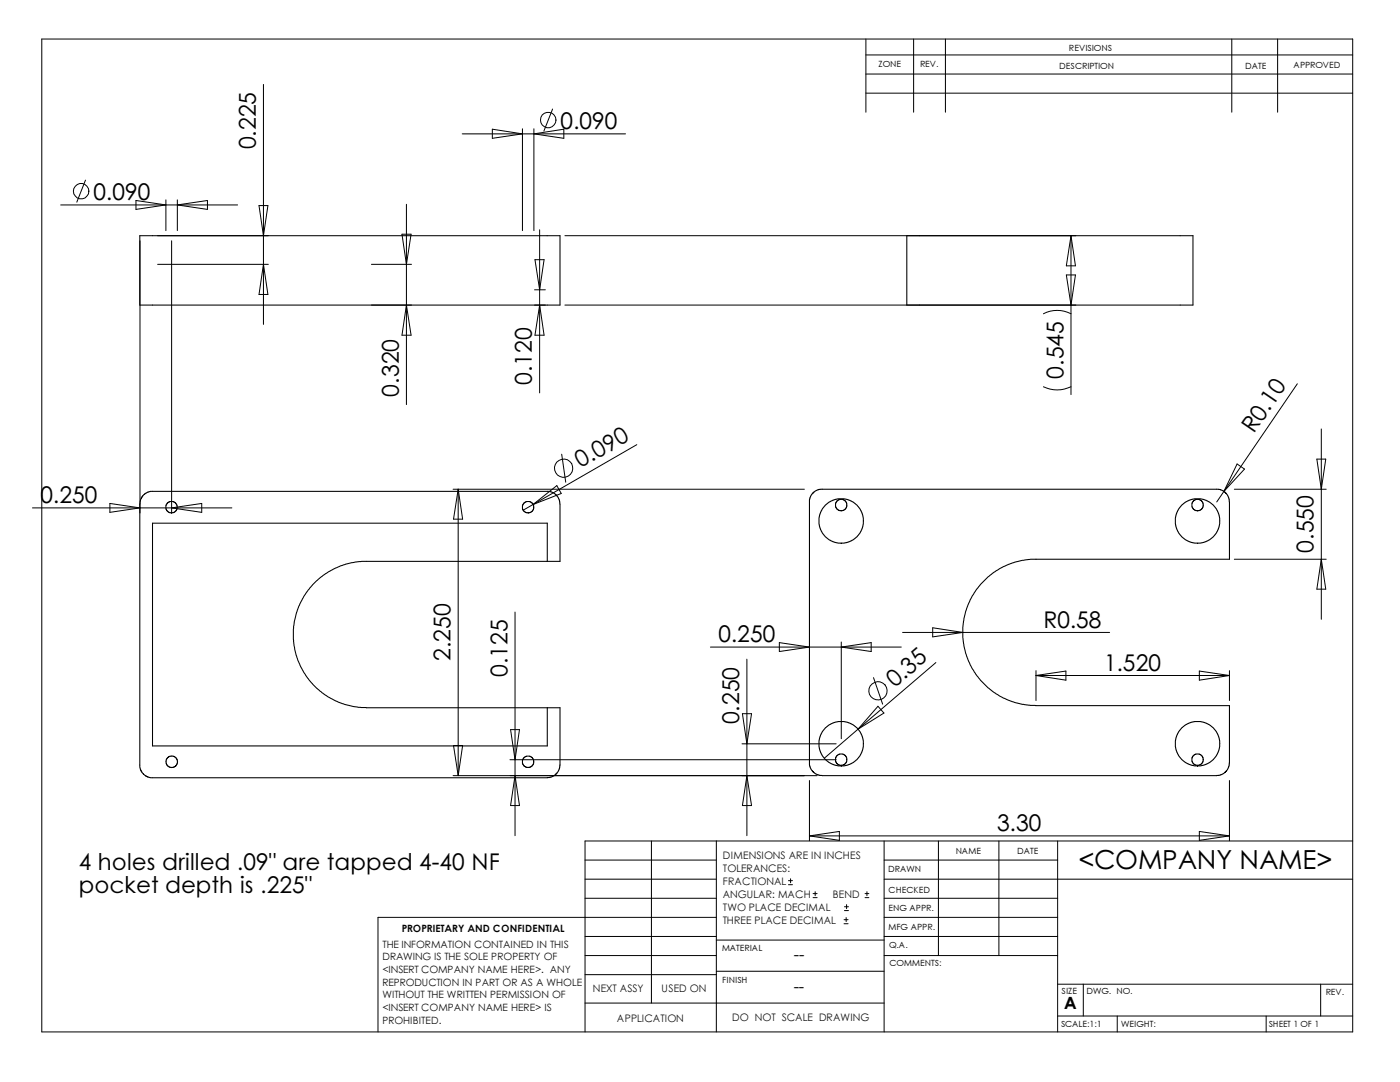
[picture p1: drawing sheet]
<svg xmlns="http://www.w3.org/2000/svg" width="279mm" height="216mm" viewBox="0 0 279 216" stroke-linecap="round" stroke-linejoin="round" font-family="sans-serif">
<g fill="none" stroke="#000" stroke-width=".2">
<path d="M8.3 7.8h261.7v198.1h-261.7zM52.6 16.8v47.9M172.8 11h97.2M172.8 14.8h97.2M172.8 18.6h97.2M172.8 7.8v14.6M182.3 7.8v14.6M188.7 7.8v14.6M245.8 7.8v14.6M255 7.8v14.6M17.1 35.9l-1.8 4.4M33.1 39.9v6.1"/>
<path d="M35.4 39.9v6.1M92.2 26.7h32.6M98.3 25.8l6 .9-6 .9zM104.3 25.7v20.3M106.6 25.7v20.3M106.6 26.7l5.9-.9v1.8zM110.3 21.8l-1.8 4.4M12.1 40.9h35.3M27.1 40l6 .9-6 .9zM27.9 48v54.4M31.5 47h22.1M31.5 52.7h22.1"/>
<path d="M34.2 48v54.4M35.4 40.9l6-.9v1.8zM51.7 41h1.8l-.9 6zM52.6 52.7l.9 6.1h-1.8zM74.1 52.7h8M80.2 46.7h1.8l-.9 6zM81.1 40.8v39.9M106.7 57.8h2.1M106.8 51.8h1.8l-.9 6zM107.7 45.8v32.6M112.7 47h102M212.8 54.9h1.8l-.9 6z"/>
<path d="M213.7 47v31.7M213.7 47l.9 6h-1.8zM74.1 60.9h8M81.1 60.9l.9 6h-1.8zM106.7 60.9h2.1M107.7 60.9l.9 6h-1.8zM112.7 60.9h102M208.2 77.2a6.3 6.3 0 0 0 5.5 0M208.2 62.6a5.9 5.9 0 0 1 5.5 0M258.9 76.6l-14.6 21.4M90.4 97.6h70.1M91.4 97.6v57.2"/>
<path d="M91.4 97.6l.9 6h-1.8zM112.1 90.6l.8 5.6M127.1 88.7l-20.7 12M244.3 98l-1.5 2.2M246.3 97.6h18.4M246.9 92.6l1.5 1-4.1 4.4zM262.8 91.6h1.8l-.9 6zM263.7 85.6v38M6.5 101.3h39.8M21.9 100.5l6 .8-6 .9zM34.2 101.3l6.1-.8v1.7zM106.4 100.7l-2 1.1"/>
<path d="M106.4 100.7l4.7-3.8 .9 1.6zM246.3 111.6h18.4M263.7 111.6l.9 6h-1.8zM102.8 122.1v44.7M141.8 129.1h38.1M149.1 131.5v35.3M155.5 128.2l6 .9-6 .9zM167.9 128.1v19.3M167.9 129.1l6-.9v1.8zM174.3 135.2l1.8 5.3M180.1 126.2h41.3M186.1 125.3l6.1 .9-6.1 .9z"/>
<path d="M186.8 132.2l-22.3 19.1M206.8 133.8v6M206.8 134.8h38.6M206.8 134.8l5.9-.9v1.8zM239.4 133.9l6 .9-6 .9zM245.4 133.8v6M90.4 154.8h72.7M90.5 148.8h1.8l-.9 6zM101.8 151.6h65.1M101.9 145.6h1.8l-.9 6zM102.8 154.8l.9 5.9h-1.8zM148.1 148.4h18.8"/>
<path d="M148.2 142.4h1.8l-.9 6zM149.1 154.8l.9 5.9h-1.8zM161.5 155.7v12.1M175.2 140.9l1.2 1.4-5.2 3.2zM245.4 155.7v12.1M116.8 171.6h26.2M116.8 175.4h26.2M116.8 179.2h26.2M130 167.8v32.4M143 167.8v38.1M157.4 176.5h.8M157.4 175.7h.8"/>
<path d="M157.8 175.3v.8M161.5 166.8h83.9M161.5 166.8l6-.9v1.8zM162.3 179.1h.8M162.3 178.3h.8M162.7 177.9v.8M172.6 179.1h.8M172.6 178.3h.8M173 177.9v.8M176.4 167.8v38.1M176.4 171.6h34.7M176.4 175.4h93.6"/>
<path d="M176.4 179.2h34.7M187.3 167.8v22.9M199.3 167.8v22.9M211.1 167.8v38.1M239.4 165.9l6 .9-6 .9zM270 167.8h-153.2v38.1M116.8 190.7h26.2M116.8 186.9h26.2M116.8 194.5h26.2M143 193.8h33.4M143 187.6h33.4M143 183h-67.6v22.9"/>
<path d="M168.4 184.3h.8M168.4 183.5h.8M168.5 181.7h.8M168.5 180.9h.8M168.9 183.1v.8M169 180.5v.8M176.4 190.7h34.7M176.4 183h34.7M176.4 186.9h34.7M211.1 196.4h58.9M216.2 196.4v6.3M263.6 196.4v6.3"/>
<path d="M116.8 200.2h59.6M211.1 202.7h58.9M223 202.7v3.2M252.7 202.7v3.2"/>
<circle cx="16.2" cy="38.2" r="1.55"/>
<circle cx="109.4" cy="23.9" r="1.55"/>
<circle cx="112.5" cy="93.4" r="1.84"/>
<circle cx="175.2" cy="137.8" r="1.83"/>
</g>
<g fill="none" stroke="#000" stroke-width=".21">
<path d="M27.9 47h83.9v13.9h-83.9zM181 47h57.1v13.9h-57.1zM162.1 98.5l.6-.5 .9-.4h79.6l.9 .4 .9 .8 .3 .7 .1 .7v11.4h-39.7l-3.2 .6-2.3 .9-2.2 1.3-2.3 2.2-1.2 1.6-.9 1.6-.9 2.1-.5 3.2v2.2l.2 1.6 .8 2.7 .8 1.8 1.7 2.3 1.5 1.5 1.6 1.2 1.5 .9 2.2 .9 2.1 .4 2.2 .2h38.6v11.4l-.4 1.3-.9 .9-1.3 .4h-78.7l-.7-.1-.7-.3-.7-.7-.5-1v-53zM109.2 112v-7.6h-78.8v44.4h78.8v-7.6M167.9 101.9l.8-.3 .3-.5-.1-.9-.2-.3-.5-.2h-.9l-.3 .3-.2 .5v.6l.2 .5 .4 .3h.5M30.4 155.2l-1-.2-.7-.5-.5-.6-.3-.8v-52.6l.3-1.1 .7-.8 1.1-.6h79.6l.9 .4 .8 .7 .4 .8 .1 .7v11.4h-39.6l-3.2 .6-2 .7-2 1.2-1.8 1.4-1.4 1.4-1.1 1.7-1.1 2-.8 3-.3 1.6 .1 2.5 .5 2.6 .8 2 1.1 2 1.4 1.9 1.9 1.7 2.3 1.4 2.1 .8 2 .5 2.4 .2h38.7v11.5l-.4 1.3-.7 .7-.8 .4-.7 .1h-78.8M167.9 152.7l.8-.3 .3-.5-.1-.9-.2-.3-.5-.2h-.9l-.3 .3-.2 .5v.6l.2 .5 .4 .3h.5"/>
<circle cx="34.2" cy="101.2" r="1.15"/>
<circle cx="105.4" cy="101.2" r="1.15"/>
<circle cx="167.9" cy="104" r="4.5"/>
<circle cx="239" cy="104" r="4.5"/>
<circle cx="239" cy="100.8" r="1.14"/>
<circle cx="34.3" cy="152" r="1.15"/>
<circle cx="105.4" cy="152" r="1.15"/>
<circle cx="167.9" cy="148.4" r="4.5"/>
<circle cx="239" cy="148.4" r="4.5"/>
<circle cx="239" cy="151.6" r="1.14"/>
</g>
<text font-size="5.2" x="215.2" y="173.4">&lt;COMPANY NAME&gt;</text>
<g font-size="4.6">
<text x="51.1" y="29.8" transform="rotate(-90 51.1 29.8)">0.225</text>
<text x="111.9" y="25.8">0.090</text>
<text x="18.7" y="40">0.090</text>
<text x="106.2" y="76.8" transform="rotate(-90 106.2 76.8)">0.120</text>
<text x="212.2" y="75.6" transform="rotate(-90 212.2 75.6)">0.545</text>
<text x="79.6" y="79.1" transform="rotate(-90 79.6 79.1)">0.320</text>
<text x="250.2" y="86.7" transform="rotate(-56 250.2 86.7)">R0.10</text>
<text x="115.9" y="93.5" transform="rotate(-30 115.9 93.5)">0.090</text>
<text x="8.1" y="100.4">0.250</text>
<text x="262.2" y="110.3" transform="rotate(-90 262.2 110.3)">0.550</text>
<text x="208.2" y="125.3">R0.58</text>
<text x="89.9" y="131.9" transform="rotate(-90 89.9 131.9)">2.250</text>
<text x="143.4" y="128.2">0.250</text>
<text x="101.3" y="135.1" transform="rotate(-90 101.3 135.1)">0.125</text>
<text x="178.6" y="137.3" transform="rotate(-41 178.6 137.3)">0.35</text>
<text x="220.3" y="133.9">1.520</text>
<text x="147.5" y="144.5" transform="rotate(-90 147.5 144.5)">0.250</text>
<text x="199" y="165.9">3.30</text>
<text x="15.7" y="173.7">4 holes drilled .09&quot; are tapped 4-40 NF</text>
<text x="15.7" y="178.1">pocket depth is .225&quot;</text>
</g>
<text font-size="3.4" x="212.4" y="201.4">A</text>
<g font-size="3.2">
<text x="158.5" y="191.5">--</text>
<text x="158.4" y="197.9">--</text>
</g>
<g font-size="2.1">
<text x="144.3" y="171.4">DIMENSIONS ARE IN INCHES</text>
<text x="144.3" y="174">TOLERANCES:</text>
<text x="144.3" y="179.2">ANGULAR: MACH</text>
<text x="144.3" y="176.6">FRACTIONAL</text>
<text x="166.2" y="179.2">BEND</text>
<text x="144.3" y="181.7">TWO PLACE DECIMAL</text>
<text x="144.3" y="184.3">THREE PLACE DECIMAL</text>
<text x="118.3" y="197.9">NEXT ASSY</text>
<text x="132" y="197.9">USED ON</text>
<text x="146.1" y="203.8">DO NOT SCALE DRAWING</text>
<text x="123.1" y="204">APPLICATION</text>
</g>
<g font-size="2">
<text x="76.4" y="189.1">THE INFORMATION CONTAINED IN THIS</text>
<text x="76.4" y="191.6">DRAWING IS THE SOLE PROPERTY OF</text>
<text x="80.2" y="186.1">PROPRIETARY AND CONFIDENTIAL</text>
<text x="76.4" y="194.1">&lt;INSERT COMPANY NAME HERE&gt;. ANY</text>
<text x="76.4" y="196.7">REPRODUCTION IN PART OR AS A WHOLE</text>
<text x="76.4" y="199.2">WITHOUT THE WRITTEN PERMISSION OF</text>
<text x="76.4" y="201.7">&lt;INSERT COMPANY NAME HERE&gt; IS</text>
<text x="76.4" y="204.3">PROHIBITED.</text>
</g>
<g font-size="1.7">
<text x="213.3" y="10.2">REVISIONS</text>
<text x="175.3" y="13.5">ZONE</text>
<text x="183.6" y="13.4">REV.</text>
<text x="211.4" y="13.8">DESCRIPTION</text>
<text x="248.5" y="13.7">DATE</text>
<text x="258.1" y="13.6">APPROVED</text>
<text x="190.8" y="170.3">NAME</text>
<text x="203" y="170.3">DATE</text>
<text x="177.2" y="174">DRAWN</text>
<text x="177.3" y="178.1">CHECKED</text>
<text x="177.3" y="181.7">ENG APPR.</text>
<text x="177.3" y="185.5">MFG APPR.</text>
<text x="144.1" y="189.7">MATERIAL</text>
<text x="177.5" y="189.2">Q.A.</text>
<text x="144.1" y="196.2">FINISH</text>
<text x="177.5" y="192.8">COMMENTS:</text>
<text x="211.9" y="198.3">SIZE</text>
<text x="216.8" y="198.4">DWG. NO.</text>
<text x="264.6" y="198.5">REV.</text>
<text x="211.8" y="204.9">SCALE:1:1</text>
<text x="223.7" y="205">WEIGHT:</text>
<text x="253.2" y="204.9">SHEET 1 OF 1</text>
</g>
</svg>
